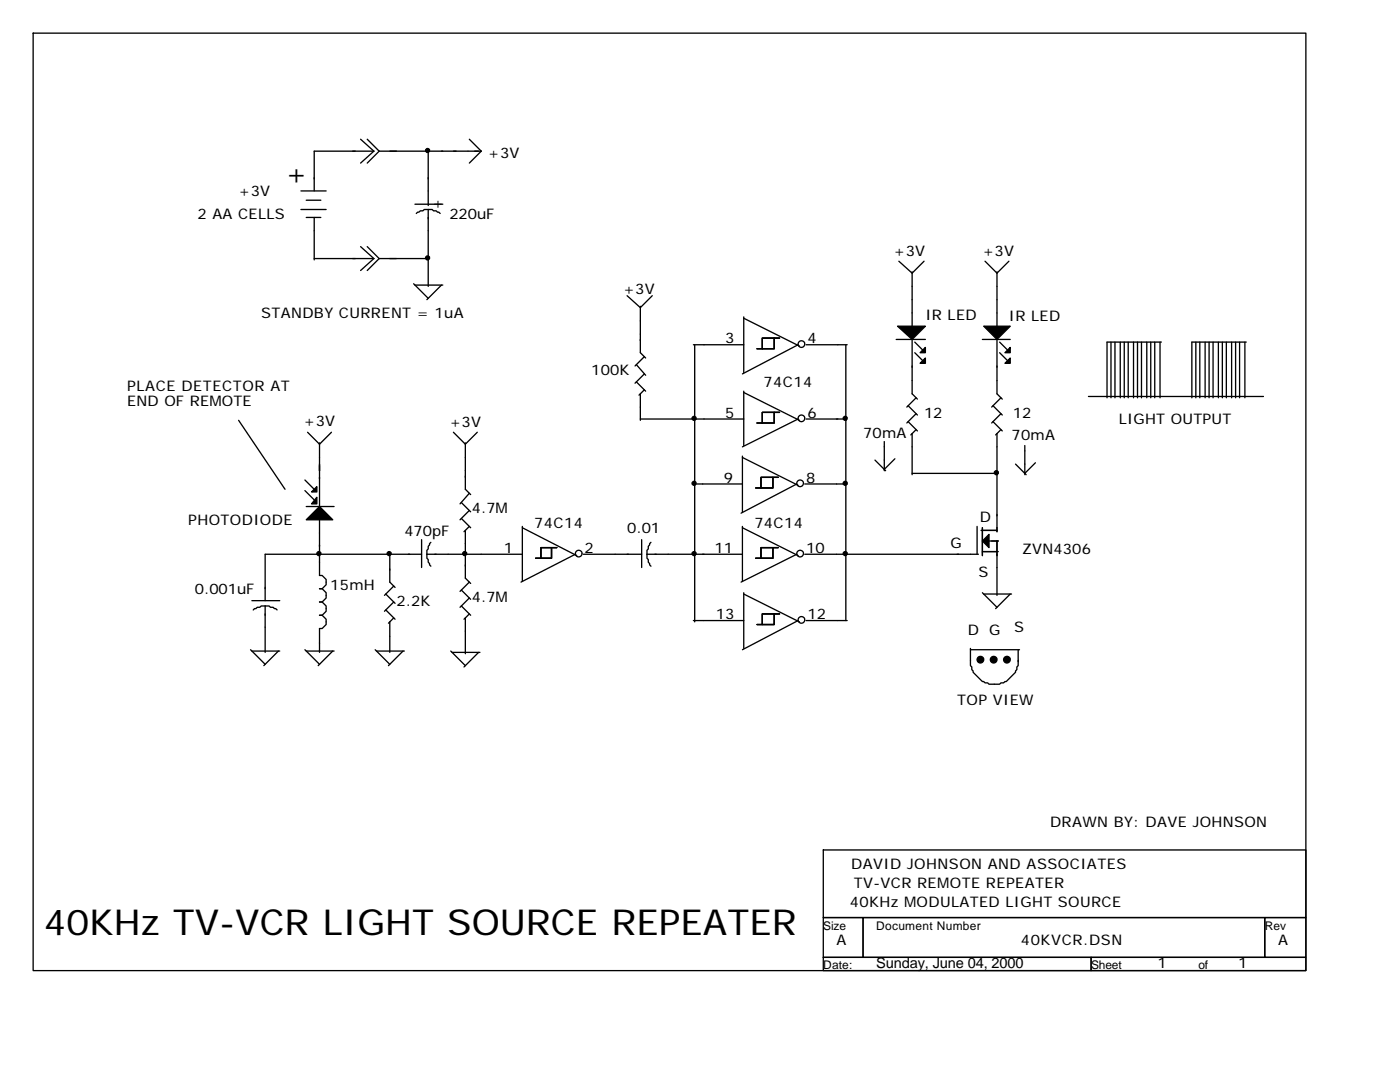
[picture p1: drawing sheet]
<svg xmlns="http://www.w3.org/2000/svg" width="279mm" height="216mm" viewBox="0 0 279 216" stroke-linecap="round" stroke-linejoin="round" font-family="sans-serif">
<g fill="none" stroke="#000" stroke-width=".26">
<path d="M6.6 6.6h254v187.1h-254zM60.1 38.1h5M61.1 40h2.9M72 27.8l2.6 2.4M73.3 27.8l2.4 2.4M74.6 30.2h-11.9v7.9M74.6 30.2l-2.6 2.3M75.7 30.2h20.3M75.7 30.2l-2.4 2.3M85.5 30.2v10.8M93.7 27.8l2.3 2.4M96 30.2l-2.3 2.3"/>
<path d="M60.1 41.8h5M61.1 43.4h2.9M62.7 43.4v8.5M62.7 51.6h11.9M72 49.2l2.6 2.4M73.3 49.2l2.4 2.4M74.6 51.6l-2.6 2.4M75.7 51.6l-2.4 2.4M75.7 51.6h10M82.5 56.6l3 2.9M82.8 56.9h5.6M82.8 40.7h5.6"/>
<path d="M85.5 41.8h.8l.2 .3h.5l.3 .2h.3l.2 .3M85.5 41.8h-.8l-.3 .3h-.5l-.3 .2h-.3l-.2 .3M85.5 41.8v15.4M88.1 56.9l-2.9 2.9M125.1 59l2.7 2.4 2.4-2.4M179.4 52.1l2.6 2.4 2.4-2.4M182 54.2v11.2M196.6 52.1l2.4 2.4 2.3-2.4M199 54.2v11.2M127 72.8l1.9 2.1M127 76.2l1.9 1.9M127.8 61.1v9.3l1.1 1"/>
<path d="M127.8 78.6v5.3M128.6 71.2l-1.9 1.8M128.6 74.6l-1.9 1.9M128.6 77.8l-1.1 1M138.4 68.8h10M138.6 68.8v55.3M148.4 63.2v11.1M148.4 78.1v10.8M148.4 63.5l11.1 5.6M148.4 78.3l11.1 5.6M154.5 67.5v2.1h-3.4M155.6 67.5h-3.5v2.1"/>
<path d="M159.3 68.8l-11.1 5.8M160.6 68.5a.66 .66 0 0 0-1-.5 .66 .66 0 0 0 0 1.2 .66 .66 0 0 0 1-.5M160.9 68.8h8.2M168.8 68.8v55M178.9 67.7h5.8M182 67.7v10.9l1.1 1M182.6 68.3l1.5 1.5M182.6 70.4l1.5 1.6M182.8 79.4l-1.8 1.8M196.1 67.7h5.5M199 67.7v10.9l1 1M199.5 68.3l1.6 1.5"/>
<path d="M199.5 70.4l1.6 1.6M199.8 79.4l-1.9 1.8M217.2 79.1h34.9M221.7 68.3v11.1M222.5 68.3v11.1M223.6 68.3v11.1M224.4 68.3v11.1M225.2 68.3v11.1M226.2 68.3v11.1M227 68.3v11.1M227.8 68.3v11.1M228.9 68.3v11.1"/>
<path d="M229.7 68.3v11.1M230.5 68.3v11.1M231.5 68.3v11.1M231.8 68.3h-10.9v11.1M238.7 68.3v11.1M239.4 68.3v11.1M240.5 68.3v11.1M241.3 68.3v11.1M242.1 68.3v11.1M243.2 68.3v11.1M243.9 68.3v11.1M244.7 68.3v11.1"/>
<path d="M245.8 68.3v11.1M246.6 68.3v11.1M247.4 68.3v11.1M248.4 68.3v11.1M248.7 68.3h-10.8v11.1M47.6 83.9l9.3 13.7M60.9 97.9l1.8 1.8M60.9 95.8l1.8 1.8M61.4 86.3l2.4 2.3 2.3-2.3M63.8 88.4v12.7M90.5 86.3l2.4 2.3 2.3-2.3M92.9 88.4v9.2l1 1.1"/>
<path d="M93.7 98.4l-1.9 2.1M127.8 83.6h20.6M138.4 96.6h9.8M148.2 91v11.1M148.2 91.3l11.1 5.5M154.3 95.2v2.2h-3.5M154.5 82.3v2.1h-3.4M155.3 95.2h-3.4v2.2M155.6 82.3h-3.5v2.1M159 96.6l-11.1 5.8M159.3 83.6l-11.1 5.6M160.3 96.3a.66 .66 0 0 0-1-.5 .66 .66 0 0 0 0 1.1 .66 .66 0 0 0 1-.5"/>
<path d="M160.6 83.3a.66 .66 0 0 0-1-.5 .66 .66 0 0 0 0 1.2 .66 .66 0 0 0 1-.5M160.6 96.6h8.5M160.9 83.6h7.9M174.6 91.8l2.1 2.1M176.5 88.1v5.8M178.6 91.5l-2.1 2.2M181.2 81l1.9 1.8M181.2 84.1l1.9 1.9M182 86.5v8.2M182 94.5h17.2M182.8 82.5l-1.8 1.9M182.8 85.7l-1 1.1"/>
<path d="M198.2 81l1.8 1.8M198.2 84.1l1.8 1.9M199 86.5v19.6M199.8 82.5l-1.9 1.9M199.8 85.7l-1.1 1.1M202.7 92.6l2.1 2.1M204.5 88.9v5.8M206.6 92.3l-2.1 2.2M50.3 119.9h5.5M61.1 101.1h5.6M63.8 103.5v11.3h.5l.8 .8v1.1l-.8 .8h-.5h.5l.8 .8v1l-.8 .8h-.5h.5l.8 .8v1.1l-.8 .8h-.5h.5l.8 .8v1l-.8 .8h-.5v4.8M77 118.5l1.8 1.9"/>
<path d="M77.8 110.6v5.6l1 1M78.6 116.9l-1.9 1.9M84.1 110.6h-31.2v9.3M84.1 107.7v5.5M85.2 110.6v.8l.3 .3v.5l.2 .2v.3l.3 .3M85.2 110.6h19M86 108.2l-.3 .3v.2l-.2 .3v.5l-.3 .3v.8M92.1 100.3l1.8 1.8M92.1 103.5l1.8 1.8M92.1 117.7l1.8 1.9M92.9 105.8v9.6l1 1M93.7 101.9l-1.9 1.8"/>
<path d="M93.7 105l-1.1 1.1M93.7 116.2l-1.9 1.8M93.7 119.3l-1.9 1.9M104.2 105.3l10.9 5.6M104.2 105v10.9M110.1 109.3v2.1h-3.2M111.1 109.3h-3.2v2.1M114.8 110.6l-10.8 5.6M116.2 110.3a.66 .66 0 0 0-1.1-.5 .66 .66 0 0 0 0 1.2 .66 .66 0 0 0 1.1-.5M116.4 110.6h11.7M128.1 107.7v5.5M129.1 110.6v.8l.3 .3v.5l.2 .2v.3l.3 .3"/>
<path d="M129.1 110.6h19.1M129.9 108.2l-.5 .8v.5l-.3 .3v.8M148.2 105.3l11.1 5.6M148.2 105v10.9M148.4 118.5l11.1 5.6M148.4 118.3v11.1M154.3 109.3v2.1h-3.5M155.3 109.3h-3.4v2.1M159 110.6l-11.1 5.6M160.3 110.3a.66 .66 0 0 0-1-.5 .66 .66 0 0 0 0 1.2 .66 .66 0 0 0 1-.5M160.6 110.6h34.7M195 105v5.6"/>
<path d="M195.8 105.8h3.2M196.1 118.3l2.9 2.9M196.1 105.3v5.6M196.1 110.1h3.1M196.3 118.5h5.6M197.4 107.9h1.8M199 107.9v10.9M201.6 118.5l-2.9 2.9M50 129.6l2.9 3M50.3 129.9h5.5M52.9 120.9h.8l.3 .3h.5l.8 .5M52.9 120.9h-.8l-.2 .3h-.6l-.8 .5"/>
<path d="M52.9 120.9v9.3M55.6 129.9l-2.9 2.9M60.9 129.6l2.9 3M61.1 129.9h5.6M66.4 129.9l-2.9 2.9M74.9 129.6l2.9 3M75.1 129.9h5.6M77 121.7l1.8 1.9M77.8 124.1v6.1M78.6 120.1l-1.9 1.9M78.6 123.3l-1.1 1.1M80.4 129.9l-2.9 2.9"/>
<path d="M90 129.9l2.9 2.9M90.2 130.2h5.6M92.1 120.9l1.8 1.9M92.9 123.3v7.1M93.7 122.5l-1.1 1.1M95.5 130.2l-2.9 2.9M138.4 123.8h10M154.5 122.5v2.1h-3.4M155.6 122.5h-3.5v2.1M159.3 123.8l-11.1 5.8M160.6 123.6a.66 .66 0 0 0-1-.5 .66 .66 0 0 0 0 1.1 .66 .66 0 0 0 1-.5M160.9 123.8h8.2"/>
<path d="M193.7 129.4v3.4l.2 .3v.5l.3 .3v.2l1.9 1.9h.2l.3 .3h.5l.3 .2h2.1l.3-.2h.5l.3-.3h.2l1.9-1.9v-.2l.2-.3v-.5l.3-.3v-1M193.7 129.6h9.8M203.2 129.6v2.4M164.3 169.6h96.3v13.5h-96.3zM164.3 183.1h7.9v7.9h-7.9zM164.3 191h53.5v2.7h-53.5zM172.2 183.1h80.2v7.9h-80.2zM217.8 191h42.8v2.7h-42.8zM252.4 183.1h8.2v7.9h-8.2z"/>
</g>
<g fill="#000" stroke="#000" stroke-width=".26">
<path d="M179.1 65.1h5.6l-2.7 2.6z" fill-rule="evenodd"/>
<path d="M184.7 69.3v1.1h-1.1z" fill-rule="evenodd"/>
<path d="M183.6 72.5l1.1-1.1v1.1z" fill-rule="evenodd"/>
<path d="M196.3 65.1h5.3l-2.6 2.6z" fill-rule="evenodd"/>
<path d="M201.6 69.3v1.1h-1z" fill-rule="evenodd"/>
<path d="M200.6 72.5l1-1.1v1.1z" fill-rule="evenodd"/>
<path d="M62.2 98.2l1-1.1v1.1z" fill-rule="evenodd"/>
<path d="M63.8 101.1l2.6 2.6h-5.3z" fill-rule="evenodd"/>
<path d="M63.2 99.2v1.3h-1z" fill-rule="evenodd"/>
<path d="M196.1 107.9l1.3-1.3v2.7z" fill-rule="evenodd"/>
</g>
<g fill="#000" stroke="#000" stroke-width=".26">
<circle cx="85.3" cy="30" r=".4"/>
<circle cx="85.3" cy="51.5" r=".4"/>
<circle cx="138.5" cy="83.5" r=".4"/>
<circle cx="138.5" cy="96.4" r=".4"/>
<circle cx="168.7" cy="96.4" r=".4"/>
<circle cx="168.7" cy="83.5" r=".4"/>
<circle cx="198.8" cy="94.3" r=".4"/>
<circle cx="63.6" cy="110.5" r=".4"/>
<circle cx="77.7" cy="110.5" r=".4"/>
<circle cx="92.8" cy="110.5" r=".4"/>
<circle cx="138.5" cy="110.5" r=".4"/>
<circle cx="168.7" cy="110.5" r=".4"/>
<circle cx="195.7" cy="131.6" r=".67"/>
<circle cx="198.3" cy="131.6" r=".67"/>
<circle cx="201" cy="131.6" r=".67"/>
</g>
<text font-size="7.1" x="8.7" y="186.5">40KHz TV-VCR LIGHT SOURCE REPEATER</text>
<text font-size="5.6" x="56.9" y="36.5">+</text>
<g font-size="2.9">
<text x="97.4" y="31.5">+3V</text>
<text x="47.6" y="39.2">+3V</text>
<text x="86.3" y="41.5">+</text>
<text x="39.4" y="43.7">2 AA CELLS</text>
<text x="89.7" y="43.7">220uF</text>
<text x="178.3" y="51.1">+3V</text>
<text x="196.1" y="51.1">+3V</text>
<text x="124.4" y="58.7">+3V</text>
<text x="52.1" y="63.5">STANDBY CURRENT = 1uA</text>
<text x="184.7" y="63.8">IR LED</text>
<text x="201.3" y="64">IR LED</text>
<text x="144.7" y="68.5">3</text>
<text x="161.1" y="68.5">4</text>
<text x="118" y="74.9">100K</text>
<text x="152.4" y="77.3">74C14</text>
<text x="25.4" y="78.1">PLACE DETECTOR AT</text>
<text x="25.4" y="81">END OF REMOTE</text>
<text x="144.7" y="83.3">5</text>
<text x="161.1" y="83.3">6</text>
<text x="184.4" y="83.3">12</text>
<text x="202.1" y="83.3">12</text>
<text x="60.6" y="84.9">+3V</text>
<text x="89.7" y="85.2">+3V</text>
<text x="172.2" y="87.3">70mA</text>
<text x="201.9" y="87.8">70mA</text>
<text x="223.3" y="84.7">LIGHT OUTPUT</text>
<text x="144.5" y="96.3">9</text>
<text x="160.9" y="96.3">8</text>
<text x="37.6" y="104.8">PHOTODIODE</text>
<text x="80.7" y="106.9">470pF</text>
<text x="94.2" y="102.4">4.7M</text>
<text x="106.6" y="105.3">74C14</text>
<text x="125.1" y="106.4">0.01</text>
<text x="150.5" y="105.3">74C14</text>
<text x="195.5" y="104.2">D</text>
<text x="100.5" y="110.3">1</text>
<text x="116.7" y="110.3">2</text>
<text x="142.6" y="110.3">11</text>
<text x="160.9" y="110.3">10</text>
<text x="189.7" y="109.3">G</text>
<text x="204" y="110.6">ZVN4306</text>
<text x="38.9" y="118.5">0.001uF</text>
<text x="65.9" y="117.7">15mH</text>
<text x="195.3" y="115.1">S</text>
<text x="79.1" y="120.9">2.2K</text>
<text x="94.2" y="120.1">4.7M</text>
<text x="142.9" y="123.6">13</text>
<text x="161.1" y="123.6">12</text>
<text x="193.1" y="126.7">D G</text>
<text x="202.4" y="126.2">S</text>
<text x="191" y="140.8">TOP VIEW</text>
<text x="209.5" y="165.1">DRAWN BY: DAVE JOHNSON</text>
<text x="169.9" y="173.3">DAVID JOHNSON AND ASSOCIATES</text>
<text x="170.4" y="177.3">TV-VCR REMOTE REPEATER</text>
<text x="169.6" y="181">40KHz MODULATED LIGHT SOURCE</text>
<text x="167" y="188.6">A</text>
<text x="203.7" y="188.6">40KVCR.DSN</text>
<text x="255.1" y="188.6">A</text>
<text x="174.9" y="193.1">Sunday, June 04, 2000</text>
<text x="231" y="193.1">1</text>
<text x="247.1" y="193.1">1</text>
</g>
<g font-size="2.4">
<text x="164.3" y="185.5">Size</text>
<text x="174.9" y="185.5">Document Number</text>
<text x="252.4" y="185.5">Rev</text>
<text x="164.3" y="193.4">Date:</text>
<text x="217.8" y="193.4">Sheet</text>
<text x="239.2" y="193.4">of</text>
</g>
</svg>
